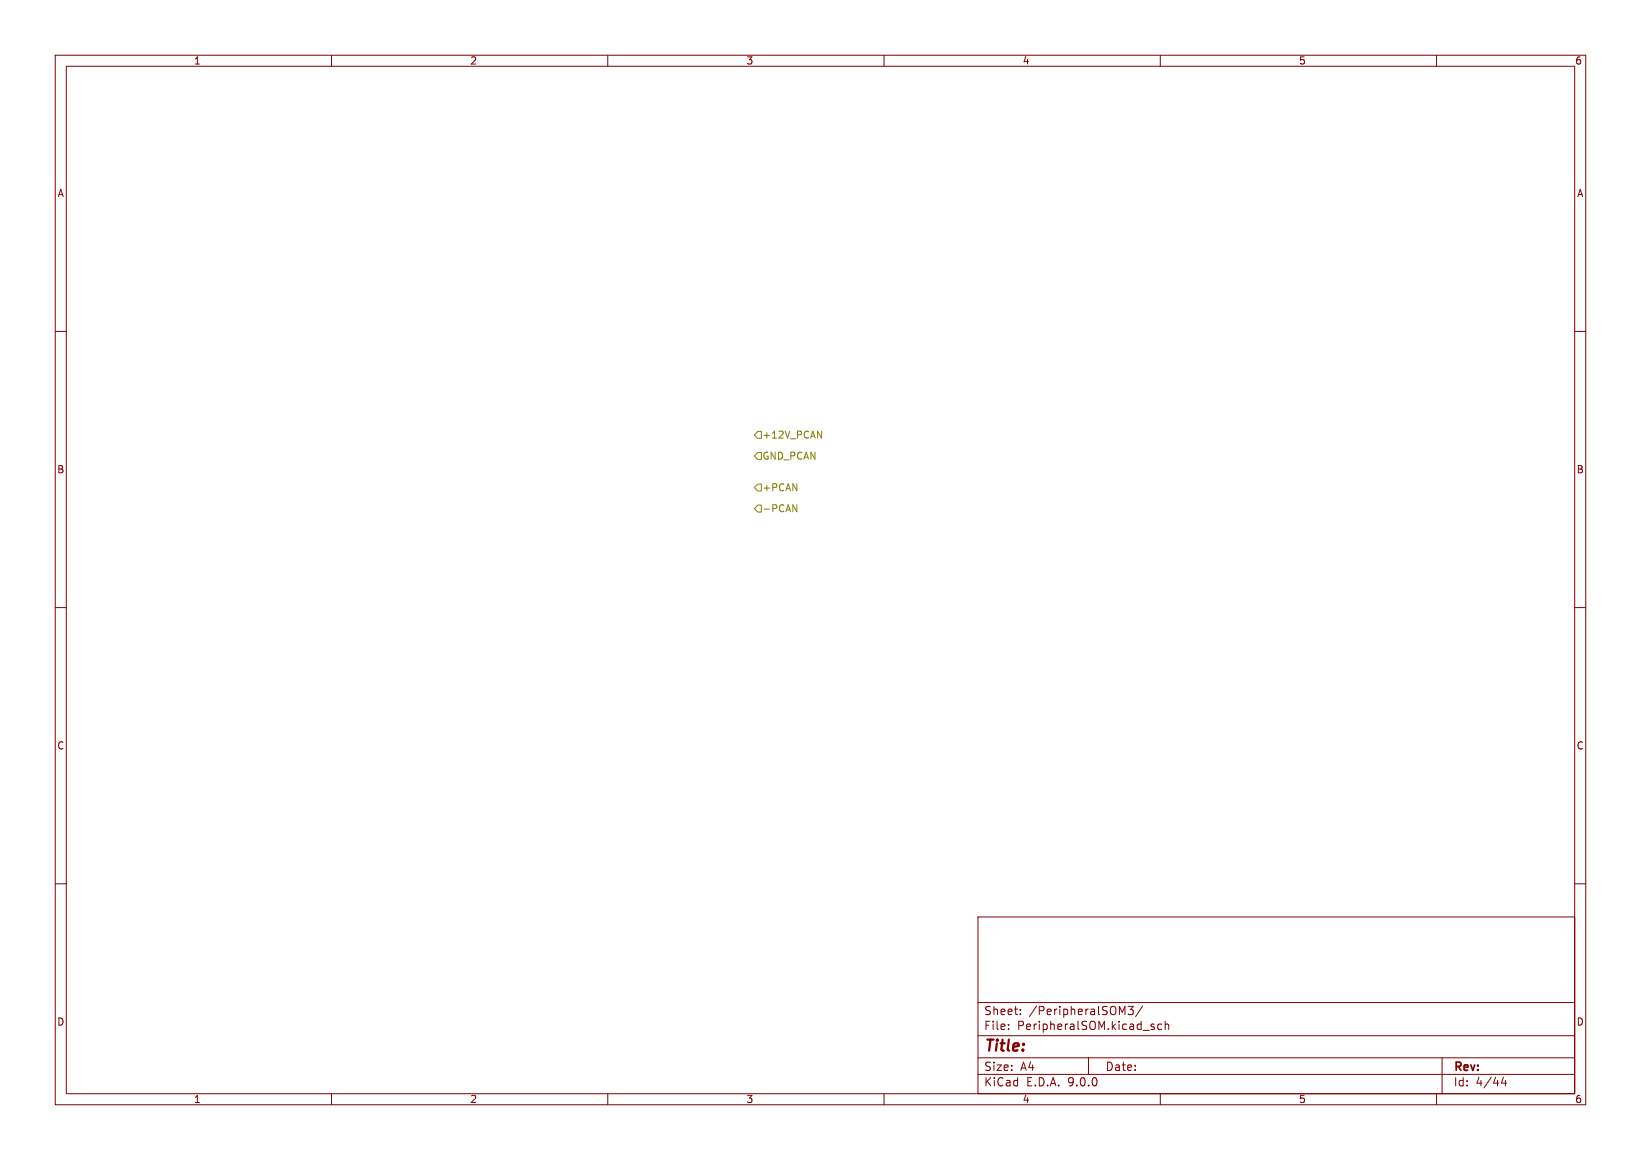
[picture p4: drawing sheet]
<svg xmlns="http://www.w3.org/2000/svg" width="297mm" height="210mm" viewBox="0 0 297 210" stroke-linecap="round" stroke-linejoin="round" font-family="sans-serif">
<path d="M0 0h297v210h-297z" fill="#fff" stroke="#fff" stroke-width=".18"/>
<g fill="none" stroke="#840000" stroke-width=".18">
<path d="M10 10h277v190h-277zM12 12h273v186h-273zM60 10v2M110 10v2M160 10v2M210 10v2M260 10v2M10 60h2M285 60h2M10 110h2M285 110h2M10 160h2"/>
<path d="M177 166h108v32h-108zM285 160h2M60 198v2M110 198v2M160 198v2M177 194.5h108M177 191.5h108M177 187.5h108M177 181.5h108M182.5 186.3v.1M182.5 185.5v.1M184.7 183.6v.1"/>
<path d="M184.7 182.8v.1M197 191.5v3M203.1 183.3l.5-1.1v1.5M204.2 182.2h.9l-.5 .6 .4 .1v.7l-.2 .1h-.4l-.2-.1M206.8 182.1l-1.3 2M208.7 185.9l.3 .2-.3 .3M208.7 185.4l.2 .1M210 198v2M210.2 185.5l-.4-.1-.3 .3v.4l.2 .2h.5M210.9 185.5l.2-.1 .4 .1v.9M210.9 184.9v1.5M260 198v2"/>
<path d="M261 191.5v6.5M272.1 195l-.4 1.1h1M272.5 195.6v1"/>
</g>
<path d="M137.2 78.1h.6v1.3h-.6l-.7-.7zM148 78l.7 1.3v-1.3M137.2 81.9h.6v1.3h-.6l-.7-.6zM137.2 87.6h.6v1.3h-.6l-.7-.6zM137.2 91.4h.6v1.3h-.6l-.7-.6zM143.5 91.4l.7 1.3v-1.3" fill="none" stroke="#848400" stroke-width=".18"/>
<text font-size="2.8" fill="#840000" x="178" y="190.9">Title:</text>
<g font-size="2.1" fill="#840000">
<text x="178" y="184">Sheet:</text>
<text x="186.2" y="184">/PeripheralSOM3/</text>
<text x="178" y="186.7">File:</text>
<text x="184.1" y="186.7">PeripheralSOM.kicad_sch</text>
<text x="178" y="196.9">KiCad</text>
<text x="178" y="194.1">Size:</text>
<text x="184.7" y="194.1">A4</text>
<text x="185.7" y="196.9">E.D.A.</text>
<text x="193.3" y="196.9">9.0.0</text>
<text x="200" y="194.1">Date:</text>
<text x="263" y="194.3">Rev:</text>
<text x="263" y="196.9">Id:</text>
<text x="267.1" y="196.9">4/44</text>
</g>
<g font-size="1.8" fill="#840000">
<text x="35" y="11.9">1</text>
<text x="85" y="11.9">2</text>
<text x="135" y="11.9">3</text>
<text x="185" y="11.9">4</text>
<text x="235" y="11.9">5</text>
<text x="285" y="11.9">6</text>
<text x="10.3" y="35.9">A</text>
<text x="285.3" y="35.9">A</text>
<text x="10.3" y="85.9">B</text>
<text x="285.3" y="85.9">B</text>
<text x="10.3" y="135.9">C</text>
<text x="285.3" y="135.9">C</text>
<text x="10.3" y="185.9">D</text>
<text x="285.3" y="185.9">D</text>
<text x="35" y="199.9">1</text>
<text x="85" y="199.9">2</text>
<text x="135" y="199.9">3</text>
<text x="185" y="199.9">4</text>
<text x="235" y="199.9">5</text>
<text x="285" y="199.9">6</text>
</g>
<g font-size="1.8" fill="#848400">
<text x="137.9" y="83.4">GND_PCAN</text>
<text x="137.9" y="79.6">+12V_PCAN</text>
<text x="137.9" y="89.1">+PCAN</text>
<text x="137.9" y="92.9">-PCAN</text>
</g>
</svg>
